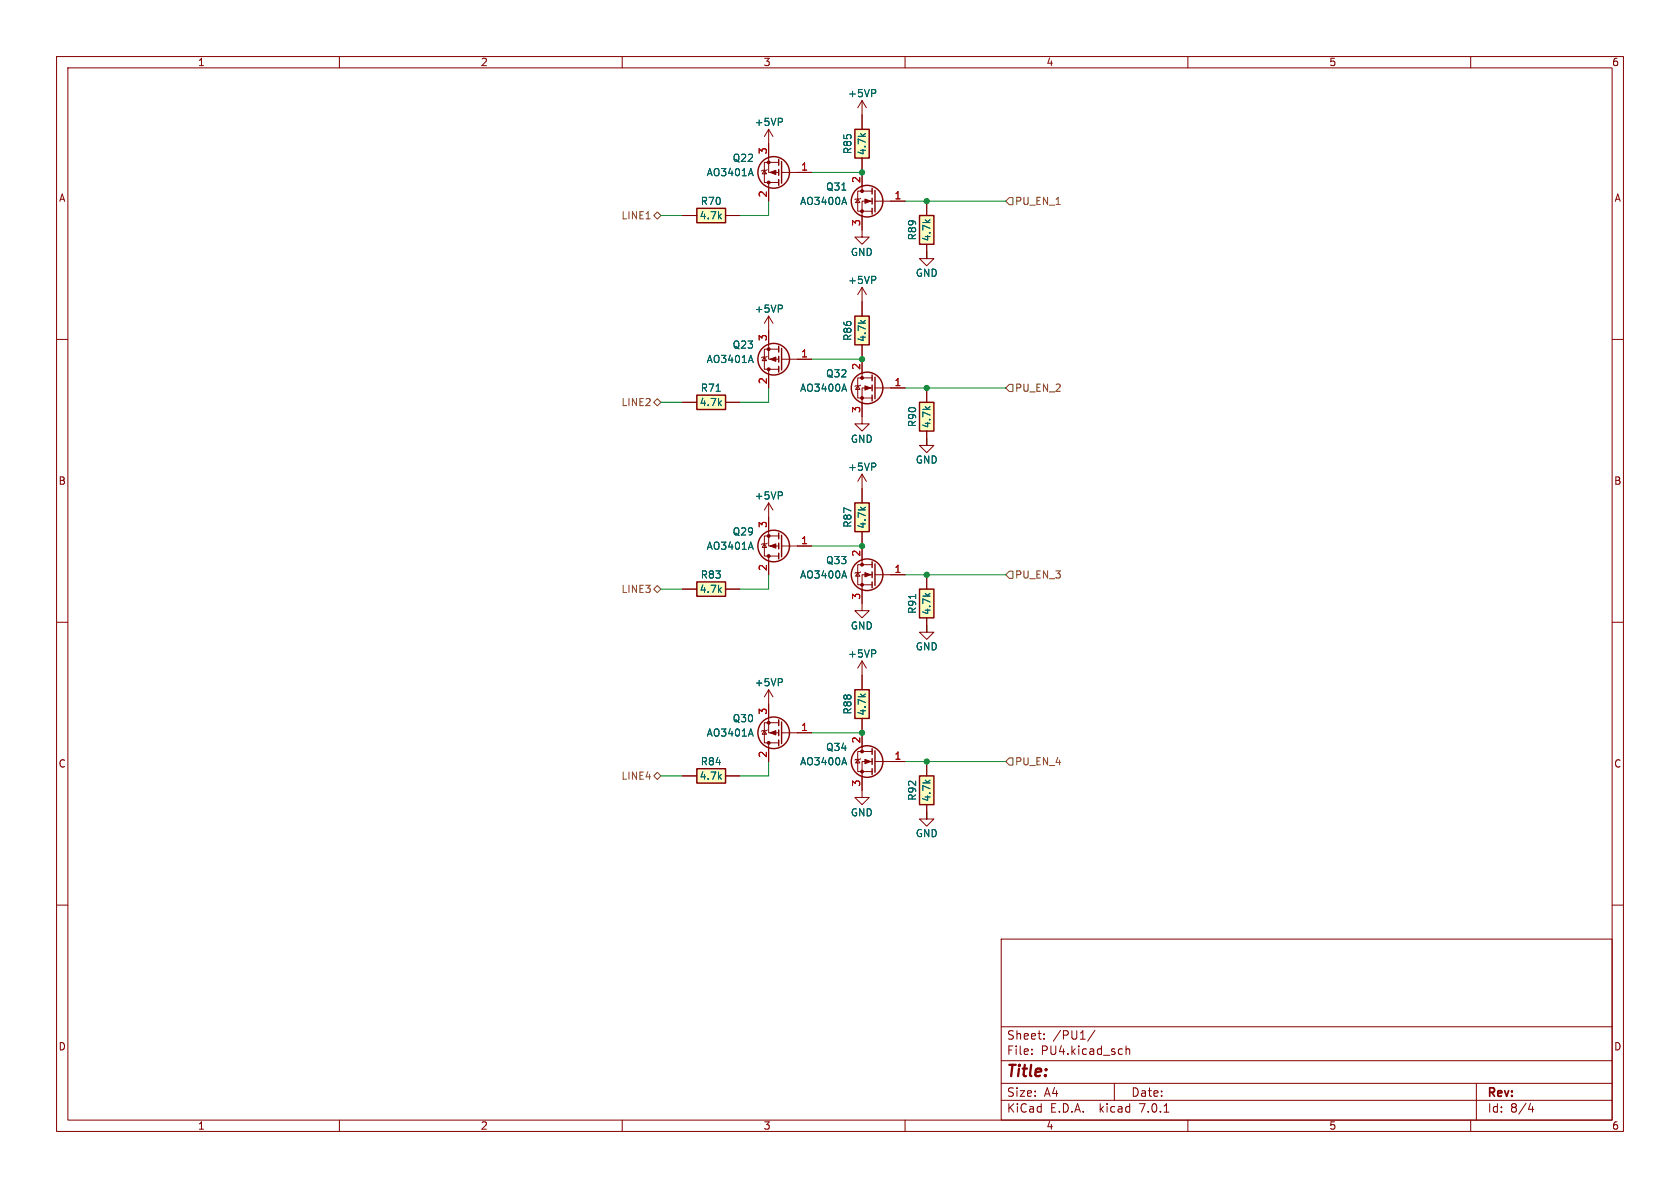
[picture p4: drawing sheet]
<svg xmlns="http://www.w3.org/2000/svg" width="297mm" height="210mm" viewBox="0 0 297 210" stroke-linecap="round" stroke-linejoin="round" font-family="sans-serif">
<g fill="none" stroke="#840000" stroke-width=".18">
<path d="M10 10h277v190h-277zM12 12h273v186h-273zM60 10v2M110 10v2M152.4 17.8v5.1M152.4 17.8l-.8 1.3M152.4 17.8l.8 1.3M160 10v2M210 10v2M260 10v2M120.6 38.1h2.6M128.3 38.1h2.5"/>
<path d="M135.1 30.1l.4 .6h-.8zM135.6 30l-.1 .1h-.8l-.1 .1M135.9 22.9v7.6h1.8M135.9 32.3v3.3M135.9 22.9l-.8 1.2M135.9 22.9l.8 1.2M137.7 28.7h-2.6v3.6h2.6M138.2 30.5h5.3M151.6 35.2l.4 .6h-.7zM152.1 35.1l-.1 .1h-.7l-.2 .1M152.4 27.9v5.9M154.2 35.6h-1.8v6.3h-1.3l1.3 1.3 1.3-1.3h-1.3"/>
<path d="M154.2 33.8h-2.6v3.5h2.6M154.7 35.6h5.3M163.8 35.6v2.5M10 60h2M135.9 55.9v7.6h1.8M135.9 55.9l-.8 1.3M135.9 55.9l.8 1.3M152.4 50.8v5.1M152.4 50.8l-.8 1.3M152.4 50.8l.8 1.3M163.8 43.2v2.5h1.3l-1.3 1.3-1.2-1.3h1.2v-1.2M285 60h2"/>
<path d="M120.6 71.1h2.6M128.3 71.1h2.5M135.1 63.1l.4 .7h-.8zM135.6 63l-.1 .1h-.8l-.1 .1M135.9 65.3v3.3M137.7 61.7h-2.6v3.6h2.6M138.2 63.5h5.3M151.6 68.2l.4 .6h-.7zM152.1 68.1l-.1 .1h-.7l-.2 .1M152.4 61v5.8M154.2 68.6h-1.8v6.3h-1.3l1.3 1.3 1.3-1.3h-1.3M154.2 66.8h-2.6v3.6h2.6"/>
<path d="M154.7 68.6h5.3M163.8 76.2v2.5h1.3l-1.3 1.3-1.2-1.3h1.2v-1.2M163.8 68.6v2.5M135.1 96.1l.4 .7h-.8zM135.6 96l-.1 .1h-.8l-.1 .2M135.9 88.9v7.6h1.8M135.9 98.3v3.3M135.9 88.9l-.8 1.3M135.9 88.9l.8 1.3M137.7 94.7h-2.6v3.6h2.6M138.2 96.5h5.3M152.4 83.8v5.1"/>
<path d="M152.4 94v5.8M152.4 83.8l-.8 1.3M152.4 83.8l.8 1.3M154.2 99.8h-2.6v3.6h2.6M10 110h2M120.6 104.1h2.6M128.3 104.1h2.5M151.6 101.2l.4 .7h-.7zM152.1 101.1l-.1 .1h-.7l-.2 .1M152.4 116.8v5.1M152.4 116.8l-.8 1.3M152.4 116.8l.8 1.3"/>
<path d="M154.2 101.6h-1.8v6.4h-1.3l1.3 1.2 1.3-1.2h-1.3M154.7 101.6h5.3M163.8 109.2v2.6h1.3l-1.3 1.2-1.2-1.2h1.2v-1.3M163.8 101.6v2.5M285 110h2M120.6 137.2h2.6M128.3 137.2h2.5M135.1 129.2l.4 .6h-.8zM135.6 129l-.1 .2h-.8l-.1 .1M135.9 121.9v7.6h1.8M135.9 131.3v3.3M135.9 121.9l-.8 1.3"/>
<path d="M135.9 121.9l.8 1.3M137.7 127.8h-2.6v3.5h2.6M138.2 129.5h5.3M151.6 134.2l.4 .7h-.7zM152.1 134.1l-.1 .1h-.7l-.2 .2M152.4 127v5.8M154.2 134.6h-1.8v6.4h-1.3l1.3 1.2 1.3-1.2h-1.3M154.2 132.8h-2.6v3.6h2.6M154.7 134.6h5.3M163.8 134.6v2.6M10 160h2M163.8 142.2v2.6h1.3l-1.3 1.3-1.2-1.3h1.2v-1.3"/>
<path d="M285 160h2M177 166h108v32h-108zM60 198v2M110 198v2M160 198v2M177 194.5h108M177 191.5h108M177 187.5h108M177 181.5h108M182.4 186.3v.1M182.4 185.5v.1M184.6 183.6v.1"/>
<path d="M184.6 182.8v.1M193.6 182.1l-1.3 2M197 191.5v3M199.1 184.9v1.5M199.1 185.5l.2-.1 .3 .1 .1 .9M205.8 196.6h.8M210 198v2M260 198v2M261 191.5v6.5M270.2 196.1h.9M270.9 195.6v1"/>
</g>
<g fill="#ffffc2" stroke="#ffffc2" stroke-width=".18">
<path d="M162.6 38.1h2.5v5.1h-2.5z"/>
<path d="M123.2 69.9h5.1v2.5h-5.1z"/>
<path d="M162.6 104.1h2.5v5.1h-2.5z"/>
<path d="M123.2 102.9h5.1v2.5h-5.1z"/>
<path d="M123.2 36.8h5.1v2.6h-5.1z"/>
<path d="M151.1 55.9h2.6v5.1h-2.6z"/>
<path d="M151.1 121.9h2.6v5.1h-2.6z"/>
<path d="M151.1 22.9h2.6v5h-2.6z"/>
<path d="M162.6 71.1h2.5v5.1h-2.5z"/>
<path d="M123.2 135.9h5.1v2.5h-5.1z"/>
<path d="M151.1 88.9h2.6v5.1h-2.6z"/>
<path d="M162.6 137.2h2.5v5h-2.5z"/>
</g>
<g fill="none" stroke="#840000" stroke-width=".25">
<path d="M123.2 36.8h5.1v2.6h-5.1zM137.7 28.2v1M137.7 30v1M137.7 31.8v1M138.2 28.6v3.8M151.1 22.9h2.6v5h-2.6zM154.2 33.3v1M154.2 35.1v1M154.2 36.8v1M154.7 33.7v3.8M162.6 38.1h2.5v5.1h-2.5zM151.1 55.9h2.6v5.1h-2.6z"/>
<path d="M123.2 69.9h5.1v2.5h-5.1zM137.7 61.2v1M137.7 63v1M137.7 64.8v1M138.2 61.6v3.8M154.2 66.3v1M154.2 68.1v1M154.2 69.9v1M154.7 66.7v3.8M162.6 71.1h2.5v5.1h-2.5zM137.7 94.2v1.1M137.7 96v1"/>
<path d="M137.7 97.8v1M138.2 94.6v3.8M151.1 88.9h2.6v5.1h-2.6zM154.2 99.3v1M154.7 99.7v3.8M123.2 102.9h5.1v2.5h-5.1zM154.2 101.1v1M154.2 102.9v1M162.6 104.1h2.5v5.1h-2.5zM123.2 135.9h5.1v2.5h-5.1zM137.7 127.3v1M137.7 129v1"/>
<path d="M137.7 130.8v1M138.2 127.6v3.8M151.1 121.9h2.6v5.1h-2.6zM154.2 132.3v1.1M154.2 134.1v1M154.2 135.9v1M154.7 132.7v3.8M162.6 137.2h2.5v5h-2.5z"/>
<circle cx="136.8" cy="30.5" r="2.79"/>
<circle cx="153.3" cy="35.6" r="2.79"/>
<circle cx="136.8" cy="63.5" r="2.79"/>
<circle cx="153.3" cy="68.6" r="2.79"/>
<circle cx="136.8" cy="96.5" r="2.79"/>
<circle cx="153.3" cy="101.6" r="2.79"/>
<circle cx="136.8" cy="129.5" r="2.79"/>
<circle cx="153.3" cy="134.6" r="2.79"/>
</g>
<g fill="#840000" stroke="#840000" stroke-width=".18">
<path d="M136.1 63.5l1.1-.4v.8z"/>
<path d="M136.1 96.5l1.1-.4v.8z"/>
<path d="M136.1 30.5l1.1-.4v.8z"/>
<path d="M136.1 129.5l1.1-.3v.7z"/>
<path d="M152.9 101.2l1 .4-1 .4z"/>
<path d="M152.9 35.2l1 .4-1 .3z"/>
<path d="M152.9 134.2l1 .4-1 .4z"/>
<path d="M152.9 68.2l1 .4-1 .4z"/>
<circle cx="135.9" cy="61.7" r=".25"/>
<circle cx="135.9" cy="65.3" r=".25"/>
<circle cx="135.9" cy="94.7" r=".25"/>
<circle cx="135.9" cy="98.3" r=".25"/>
<circle cx="135.9" cy="28.7" r=".25"/>
<circle cx="135.9" cy="32.3" r=".25"/>
<circle cx="135.9" cy="127.8" r=".25"/>
<circle cx="135.9" cy="131.3" r=".25"/>
<circle cx="152.4" cy="103.4" r=".25"/>
<circle cx="152.4" cy="99.8" r=".25"/>
<circle cx="152.4" cy="37.3" r=".25"/>
<circle cx="152.4" cy="33.8" r=".25"/>
<circle cx="152.4" cy="136.4" r=".25"/>
<circle cx="152.4" cy="132.8" r=".25"/>
<circle cx="152.4" cy="70.4" r=".25"/>
<circle cx="152.4" cy="66.8" r=".25"/>
</g>
<g fill="none" stroke="#006464" stroke-width=".18">
<path d="M154.8 15.9v.5M132.7 29.8l.5 1.3M138.3 21v.5M149.2 34.9l.5 1.2M138.3 54v.5M154.8 49v.4M132.7 62.8l.5 1.3M149.2 67.9l.5 1.3M132.7 95.8l.5 1.3M138.3 87.1v.4M154.8 82v.4M149.2 100.9l.5 1.3"/>
<path d="M154.8 115v.4M132.7 128.9l.5 1.2M138.3 120.1v.4M149.2 133.9l.5 1.3"/>
</g>
<path d="M114.2 38.7h.7M115.6 38.1l.6-.6 .6 .6-.6 .6zM177.8 35.6l.6-.7h.7v1.3h-.7zM115.6 71.1l.6-.6 .6 .6-.6 .7zM177.8 68.6l.6-.7h.7v1.3h-.7zM115.6 104.1l.6-.6 .6 .6-.6 .7zM178.4 101h.7v1.2h-.7l-.6-.6zM115.6 137.2l.6-.7 .6 .7-.6 .6zM177.8 134.6l.6-.6h.7v1.3h-.7z" fill="none" stroke="#725600" stroke-width=".18"/>
<g fill="none" stroke="#009600" stroke-width=".18">
<path d="M116.8 38.1h3.8M135.9 35.6v2.5h-5.1M143.5 30.5h8.9M160 35.6h17.8M163.8 44.5v1.2M116.8 71.1h3.8M135.9 68.6v2.5h-5.1M143.5 63.5h8.9M160 68.6h17.8M163.8 77.5v1.2M143.5 96.5h8.9M116.8 104.1h3.8"/>
<path d="M135.9 101.6v2.5h-5.1M160 101.6h17.8M163.8 110.5v1.3M116.8 137.2h3.8M135.9 134.6v2.6h-5.1M143.5 129.5h8.9M160 134.6h17.8M163.8 143.5v1.3"/>
</g>
<g fill="#009600" stroke="#009600" stroke-width=".18">
<circle cx="163.8" cy="134.6" r=".46"/>
<circle cx="152.4" cy="129.5" r=".46"/>
<circle cx="152.4" cy="96.5" r=".46"/>
<circle cx="163.8" cy="101.6" r=".46"/>
<circle cx="163.8" cy="35.6" r=".46"/>
<circle cx="152.4" cy="30.5" r=".46"/>
<circle cx="163.8" cy="68.6" r=".46"/>
<circle cx="152.4" cy="63.5" r=".46"/>
</g>
<text font-size="2.8" fill="#840000" x="178" y="190.8">Title:</text>
<g font-size="2.1" fill="#840000">
<text x="178" y="183.9">Sheet:</text>
<text x="186.2" y="183.9">/PU1/</text>
<text x="178" y="186.6">File:</text>
<text x="184" y="186.6">PU4.kicad_sch</text>
<text x="178" y="196.8">KiCad</text>
<text x="178" y="194">Size:</text>
<text x="184.6" y="194">A4</text>
<text x="185.7" y="196.8">E.D.A.</text>
<text x="194.4" y="196.8">kicad</text>
<text x="200" y="194">Date:</text>
<text x="201.5" y="196.8">7.0.1</text>
<text x="263" y="194.2">Rev:</text>
<text x="263" y="196.8">Id:</text>
<text x="267" y="196.8">8/4</text>
</g>
<g font-size="1.8" fill="#840000">
<text x="35" y="11.8">1</text>
<text x="85" y="11.8">2</text>
<text x="135" y="11.8">3</text>
<text x="185" y="11.8">4</text>
<text x="235" y="11.8">5</text>
<text x="285" y="11.8">6</text>
<text x="10.4" y="35.8">A</text>
<text x="285.4" y="35.8">A</text>
<text x="10.3" y="85.8">B</text>
<text x="285.3" y="85.8">B</text>
<text x="10.3" y="135.8">C</text>
<text x="285.3" y="135.8">C</text>
<text x="10.3" y="185.8">D</text>
<text x="285.3" y="185.8">D</text>
<text x="35" y="199.8">1</text>
<text x="85" y="199.8">2</text>
<text x="135" y="199.8">3</text>
<text x="185" y="199.8">4</text>
<text x="235" y="199.8">5</text>
<text x="285" y="199.8">6</text>
</g>
<g font-size="1.8" fill="#006464">
<text x="149.9" y="17.3">+5VP</text>
<text x="133.4" y="22.4">+5VP</text>
<text x="129.5" y="28.8">Q22</text>
<text x="150.7" y="27.3" transform="rotate(-90 150.7 27.3)">R85</text>
<text x="153.2" y="27.5" transform="rotate(-90 153.2 27.5)">4.7k</text>
<text x="124.9" y="31.3">AO3401A</text>
<text x="146" y="33.8">Q31</text>
<text x="123.6" y="38.9">4.7k</text>
<text x="123.8" y="36.4">R70</text>
<text x="141.4" y="36.4">AO3400A</text>
<text x="150.4" y="45.4">GND</text>
<text x="162.1" y="42.5" transform="rotate(-90 162.1 42.5)">R89</text>
<text x="164.7" y="42.7" transform="rotate(-90 164.7 42.7)">4.7k</text>
<text x="149.9" y="50.4">+5VP</text>
<text x="161.8" y="49.1">GND</text>
<text x="133.4" y="55.4">+5VP</text>
<text x="124.9" y="64.3">AO3401A</text>
<text x="129.5" y="61.8">Q23</text>
<text x="150.7" y="60.3" transform="rotate(-90 150.7 60.3)">R86</text>
<text x="153.2" y="60.5" transform="rotate(-90 153.2 60.5)">4.7k</text>
<text x="123.6" y="71.9">4.7k</text>
<text x="123.8" y="69.4">R71</text>
<text x="141.4" y="69.4">AO3400A</text>
<text x="146" y="66.9">Q32</text>
<text x="162.1" y="75.6" transform="rotate(-90 162.1 75.6)">R90</text>
<text x="164.7" y="75.7" transform="rotate(-90 164.7 75.7)">4.7k</text>
<text x="149.9" y="83.4">+5VP</text>
<text x="150.4" y="78.4">GND</text>
<text x="161.8" y="82.1">GND</text>
<text x="133.4" y="88.5">+5VP</text>
<text x="129.5" y="94.8">Q29</text>
<text x="150.7" y="93.3" transform="rotate(-90 150.7 93.3)">R87</text>
<text x="153.2" y="93.5" transform="rotate(-90 153.2 93.5)">4.7k</text>
<text x="124.9" y="97.3">AO3401A</text>
<text x="146" y="99.9">Q33</text>
<text x="123.6" y="105">4.7k</text>
<text x="123.8" y="102.4">R83</text>
<text x="141.4" y="102.4">AO3400A</text>
<text x="150.4" y="111.4">GND</text>
<text x="162.1" y="108.6" transform="rotate(-90 162.1 108.6)">R91</text>
<text x="164.7" y="108.8" transform="rotate(-90 164.7 108.8)">4.7k</text>
<text x="149.9" y="116.4">+5VP</text>
<text x="161.8" y="115.1">GND</text>
<text x="133.4" y="121.5">+5VP</text>
<text x="124.9" y="130.4">AO3401A</text>
<text x="129.5" y="127.8">Q30</text>
<text x="150.7" y="126.4" transform="rotate(-90 150.7 126.4)">R88</text>
<text x="153.2" y="126.5" transform="rotate(-90 153.2 126.5)">4.7k</text>
<text x="123.6" y="138">4.7k</text>
<text x="123.8" y="135.4">R84</text>
<text x="141.4" y="135.4">AO3400A</text>
<text x="146" y="132.9">Q34</text>
<text x="162.1" y="141.6" transform="rotate(-90 162.1 141.6)">R92</text>
<text x="164.7" y="141.8" transform="rotate(-90 164.7 141.8)">4.7k</text>
<text x="150.4" y="144.5">GND</text>
<text x="161.8" y="148.1">GND</text>
</g>
<g font-size="1.8" fill="#a90000">
<text x="135.6" y="27.3" transform="rotate(-90 135.6 27.3)">3</text>
<text x="135.6" y="35" transform="rotate(-90 135.6 35)">2</text>
<text x="141.6" y="30.2">1</text>
<text x="152.1" y="32.4" transform="rotate(-90 152.1 32.4)">2</text>
<text x="158.1" y="35.3">1</text>
<text x="152.1" y="40" transform="rotate(-90 152.1 40)">3</text>
<text x="135.6" y="60.4" transform="rotate(-90 135.6 60.4)">3</text>
<text x="141.6" y="63.2">1</text>
<text x="152.1" y="65.4" transform="rotate(-90 152.1 65.4)">2</text>
<text x="135.6" y="68" transform="rotate(-90 135.6 68)">2</text>
<text x="158.1" y="68.3">1</text>
<text x="152.1" y="73.1" transform="rotate(-90 152.1 73.1)">3</text>
<text x="135.6" y="93.4" transform="rotate(-90 135.6 93.4)">3</text>
<text x="135.6" y="101" transform="rotate(-90 135.6 101)">2</text>
<text x="141.6" y="96.3">1</text>
<text x="152.1" y="98.5" transform="rotate(-90 152.1 98.5)">2</text>
<text x="158.1" y="101.3">1</text>
<text x="152.1" y="106.1" transform="rotate(-90 152.1 106.1)">3</text>
<text x="135.6" y="126.4" transform="rotate(-90 135.6 126.4)">3</text>
<text x="141.6" y="129.3">1</text>
<text x="152.1" y="131.5" transform="rotate(-90 152.1 131.5)">2</text>
<text x="135.6" y="134" transform="rotate(-90 135.6 134)">2</text>
<text x="158.1" y="134.4">1</text>
<text x="152.1" y="139.1" transform="rotate(-90 152.1 139.1)">3</text>
</g>
<g font-size="1.8" fill="#725600">
<text x="109.7" y="38.9">LINE1</text>
<text x="179.5" y="36.4">PU_EN_1</text>
<text x="109.7" y="71.9">LINE2</text>
<text x="179.5" y="69.4">PU_EN_2</text>
<text x="109.7" y="105">LINE3</text>
<text x="179.5" y="102.4">PU_EN_3</text>
<text x="109.7" y="138">LINE4</text>
<text x="179.5" y="135.4">PU_EN_4</text>
</g>
</svg>
